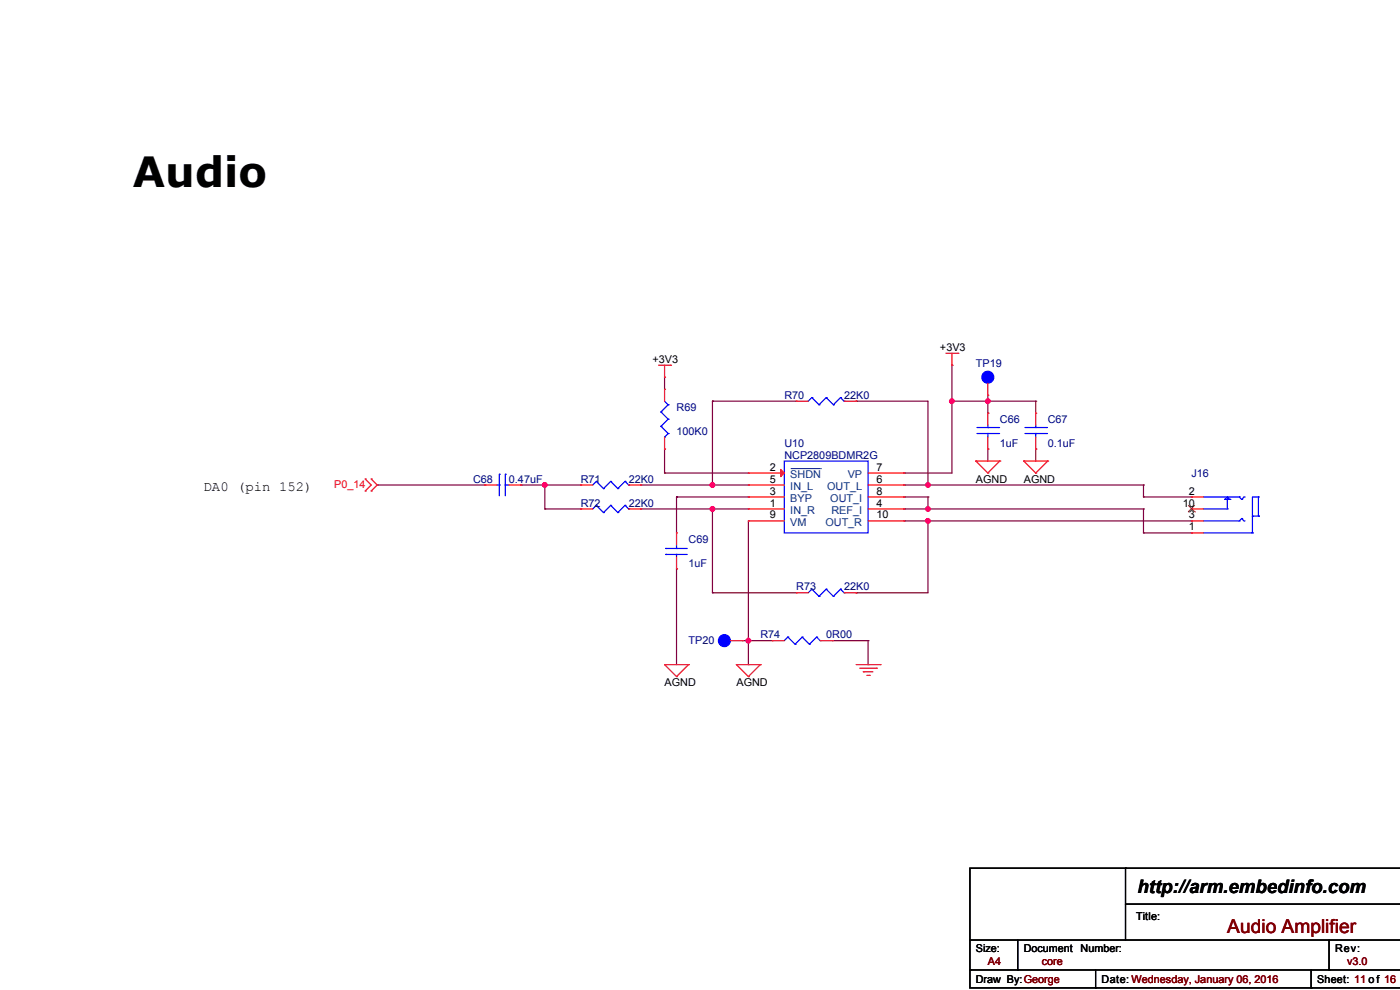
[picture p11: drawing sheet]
<svg xmlns="http://www.w3.org/2000/svg" width="297mm" height="210mm" viewBox="0 0 297 210" stroke-linecap="round" stroke-linejoin="round" font-family="sans-serif">
<g fill="none" stroke="#800040" stroke-width=".25">
<path d="M201.9 77.5h.1M201.9 77.5v22.8h-10.1M141 95.3h.1M141 80h.1M141 80v2.6M141 95.3v5M151.1 85.1h.1M151.1 85.1v17.8M151.1 85.1h17.8M181.6 85.1h.1M181.6 85.1h15.3v17.8M201.9 85.1h.1"/>
<path d="M201.9 85.1h17.8M209.6 85.1h.1M209.6 95.3h.1M209.6 87.6h.1M209.6 83.8v3.8M209.6 95.3v2.5M219.7 85.1h.1M219.7 95.3h.1M219.7 85.1v2.5M219.7 95.3v2.5M80 102.9h.1M80 102.9h22.9"/>
<path d="M110.5 102.9h.1M110.5 102.9h12.7M115.6 108h.1M115.6 102.9h.1M115.6 108h7.6M115.6 102.9v5.1M135.9 108h.1M135.9 102.9h.1M135.9 108h22.9M135.9 102.9h22.9M141 100.3h.1M141 100.3h17.8"/>
<path d="M143.5 105.4h.1M143.5 105.4v7.6M143.5 105.4h15.3M151.1 108h.1M151.1 102.9h.1M151.1 108v17.7M158.8 110.5v30.5M191.8 110.5h.1M191.8 102.9h.1M191.8 100.3h.1M191.8 105.4h.1M191.8 108h.1"/>
<path d="M191.8 105.4h5.1M191.8 108h50.8M191.8 102.9h50.8M191.8 110.5h60.9M196.9 110.5h.1M196.9 102.9h.1M196.9 105.4h.1M196.9 110.5v15.2h-15.3M196.9 105.4v2.6M242.6 102.9h.1M242.6 105.4h.1M242.6 108h.1"/>
<path d="M242.6 113h.1M242.6 105.4h10.1M242.6 102.9v2.5M242.6 108v5M242.6 113h10.1M252.7 110.5h.1M252.7 105.4h.1M252.7 113h.1M143.5 120.7h.1M143.5 120.7v20.3M151.1 125.7h.1M151.1 125.7h17.8"/>
<path d="M157.5 135.9h6.3M158.8 135.9h.1M176.5 135.9h7.7M181.6 125.7h.1M184.2 135.9h.1M184.2 135.9v5.1M158.8 141h.1M184.2 141h.1"/>
</g>
<g fill="#f0f" stroke="#f0f" stroke-width=".25">
<circle cx="151.1" cy="108" r=".5"/>
<circle cx="151.1" cy="102.9" r=".5"/>
<circle cx="115.6" cy="102.9" r=".5"/>
<circle cx="158.8" cy="135.9" r=".5"/>
<circle cx="201.9" cy="85.1" r=".5"/>
<circle cx="209.6" cy="85.1" r=".5"/>
<circle cx="196.9" cy="110.5" r=".5"/>
<circle cx="196.9" cy="102.9" r=".5"/>
<circle cx="196.9" cy="108" r=".5"/>
</g>
<g fill="none" stroke="#f00" stroke-width=".25">
<path d="M139.7 77.5h2.6M141 77.5v2.5M142.3 77.5h.1M200.7 74.9h2.5M201.9 77.5h.1M201.9 74.9v2.6M203.2 74.9h.1M141 80h.1M141 82.6h.1M141 95.3h.1M141 82.6v2.5M141 92.7v2.6"/>
<path d="M168.9 85.1h.1M168.9 85.1h2.6M179.1 85.1h2.5M181.6 85.1h.1M207 97.8h.1M207 97.8h5.1M207 97.8l2.6 2.5M209.6 87.6h.1M209.6 95.3h.1M209.6 83.8h.1M209.6 81.3v2.5M209.6 87.6v2.6"/>
<path d="M209.6 92.7v2.6M212.1 97.8h.1M212.1 97.8l-2.5 2.5M217.2 97.8h.1M217.2 97.8h5.1M217.2 97.8l2.5 2.5M219.7 87.6h.1M219.7 95.3h.1M219.7 87.6v2.6M219.7 92.7v2.6M222.3 97.8h.1M222.3 97.8l-2.6 2.5"/>
<path d="M77.5 101.6h.1M77.5 104.2h.1M77.5 101.6l1.3 1.3-1.3 1.3M78.8 104.2h.1M78.8 101.6h.1M78.8 101.6l1.2 1.3-1.2 1.3M102.9 102.9h.1M102.9 102.9h2.5M108 102.9h2.5M110.5 102.9h.1M123.2 108h.1M123.2 102.9h.1"/>
<path d="M123.2 102.9h2.5M123.2 108h2.5M133.4 102.9h2.5M133.4 108h2.5M135.9 108h.1M135.9 102.9h.1M143.5 113h.1M143.5 113v2.6M143.5 118.1v2.6M158.8 100.3h.1M158.8 102.9h.1M158.8 105.4h.1"/>
<path d="M158.8 108h.1M158.8 110.5h.1M158.8 102.9h7.6M158.8 108h7.6M158.8 105.4h7.6M158.8 110.5h7.6M158.8 100.3h7.6M184.2 102.9h7.6M184.2 108h7.6M184.2 105.4h7.6M184.2 110.5h7.6M184.2 100.3h7.6"/>
<path d="M191.8 110.5h.1M191.8 108h.1M191.8 105.4h.1M191.8 102.9h.1M191.8 100.3h.1M209.6 100.3h.1M219.7 100.3h.1M252.7 113h.1M252.7 105.4h.1M252.7 110.5h.1M252.7 108h.1M252.7 108h2.6"/>
<path d="M252.7 113h2.6M252.7 105.4h2.6M252.7 110.5h2.6M143.5 120.7h.1M155 135.9h2.5M157.5 135.9h.1M163.8 135.9h.1M163.8 135.9h2.6M168.9 125.7h.1M168.9 125.7h2.6M174 135.9h2.5M176.5 135.9h.1"/>
<path d="M179.1 125.7h2.5M181.6 125.7h.1M141 141h.1M141 141h5.1M141 141l2.5 2.5M143.5 143.5h.1M146.1 141h.1M146.1 141l-2.6 2.5M156.2 141h.1M156.2 141h5.1M156.2 141l2.6 2.5M158.8 143.5h.1"/>
<path d="M161.3 141h.1M161.3 141l-2.5 2.5M181.6 141h5.1M182.4 141.7h3.5M183.1 142.5h.1M183.1 142.5h2.1M183.9 143.3h.5M184.4 143.3h.1M185.9 141.7h.1M186.7 141h.1"/>
</g>
<g fill="none" stroke="#000" stroke-width=".25">
<path d="M205.8 199.4h91.2M215.9 199.4v6.4M238.8 184.2h.1M238.8 184.2v15.2M238.8 191.8h58.2M282 199.4v6.4M297 184.2h-91.2v25.4h91.2M205.8 205.8h.1M205.8 205.8h91.2M215.9 205.8h.1M232.4 209.6h.1M232.4 205.8v3.8"/>
<path d="M278.1 209.6h.1M278.1 205.8v3.8M282 205.8h.1"/>
</g>
<g fill="none" stroke="#00f" stroke-width=".25">
<path d="M140.2 87.4h.1M140.2 90.4h.1M140.2 87.4l1.5 1.5M140.2 90.4l1.5 1.6M141 92.7h.1M141 85.1l.7 .8M141.7 85.9h.1M141.7 88.9h.1M141.7 92h.1M141.7 92l-.7 .7M141.7 85.9l-1.5 1.5M141.7 88.9l-1.5 1.5"/>
<path d="M166.4 97.8h17.8v15.2h-17.8zM172.2 84.3h.1M172.2 84.3l-.7 .8M172.2 84.3l1.5 1.6M173.7 85.9h.1M175.3 84.3h.1M175.3 84.3l-1.6 1.6M175.3 84.3l1.5 1.6M176.8 85.9h.1M178.3 84.3h.1M178.3 84.3l-1.5 1.6M178.3 84.3l.8 .8"/>
<path d="M179.1 85.1h.1M207.3 92h4.5M207.3 90.7h4.5M209.6 90.7h.1M209.6 92h.1M209.6 90.2v.5M209.6 92v.7M211.8 92h.1M211.8 90.7h.1M217.4 92h4.6M217.4 90.7h4.6M219.7 90.7h.1"/>
<path d="M219.7 92h.1M219.7 90.2v.5M219.7 92v.7M222 92h.1M222 90.7h.1M105.4 102.9h.5M105.9 102.9h.1M105.9 100.6h.1M105.9 100.6v4.6M107.2 100.6h.1M107.2 102.9h.1M107.2 102.9h.8"/>
<path d="M107.2 100.6v4.6M126.5 107.2h.1M126.5 102.1h.1M126.5 107.2l-.8 .8M126.5 107.2l1.5 1.5M126.5 102.1l-.8 .8M126.5 102.1l1.5 1.5M128 108.7h.1M128 103.6h.1M129.6 107.2h.1M129.6 102.1h.1M129.6 107.2l-1.6 1.5"/>
<path d="M129.6 107.2l1.5 1.5M129.6 102.1l-1.6 1.5M129.6 102.1l1.5 1.5M131.1 108.7h.1M131.1 103.6h.1M132.6 107.2h.1M132.6 102.1h.1M132.6 107.2l-1.5 1.5M132.6 107.2l.8 .8M132.6 102.1l-1.5 1.5M132.6 102.1l.8 .8M133.4 108h.1"/>
<path d="M133.4 102.9h.1M141.2 116.3h.1M141.2 117.6h.1M141.2 116.3h4.6M141.2 117.6h4.6M143.5 117.6h.1M143.5 116.3h.1M143.5 115.6v.7M143.5 117.6v.5M255.3 105.4h7.6M255.3 108h5.1M255.3 113h10.1"/>
<path d="M255.3 110.5h7.6M259.9 105.9h.1M259.9 105.9h1M260.4 108h.1M260.4 105.4h.1M260.4 105.4v2.6M260.4 105.4l-.5 .5M260.4 105.4l.5 .5M260.9 105.9h.1M262.9 105.4h.1M262.9 110.5h.1M262.9 105.4l.5 .5"/>
<path d="M263.4 105.9h.1M263.4 110h.1M263.4 110l-.5 .5M263.4 110l.5 .5M263.9 105.4h.1M263.9 110.5h.1M263.9 105.4l-.5 .5M265.4 113h.1M265.7 109.5h.1M265.7 113h.1M265.7 109.5h1.3M267 105.4h.1"/>
<path d="M267 109.5h.1M267 105.4h-1.3v7.6M267 105.4v4.1M167.1 135.1h.1M167.1 135.1l-.7 .8M167.1 135.1l1.6 1.6M168.7 136.7h.1M170.2 135.1h.1M170.2 135.1l-1.5 1.6M170.2 135.1l1.5 1.6M171.7 136.7h.1M172.2 125h.1"/>
<path d="M172.2 125l-.7 .7M172.2 125l1.5 1.5M173.2 135.1h.1M173.2 135.1l-1.5 1.6M173.2 135.1l.8 .8M173.7 126.5h.1M174 135.9h.1M175.3 125h.1M175.3 125l-1.6 1.5M175.3 125l1.5 1.5M176.8 126.5h.1M178.3 125h.1"/>
<path d="M178.3 125l-1.5 1.5M178.3 125l.8 .7M179.1 125.7h.1"/>
</g>
<path d="M252.1 108.6h.1M252.1 107.2l1.4 1.4M253.5 108.6h.1M253.5 107.2l-1.4 1.4" fill="none" stroke="#804000" stroke-width=".21"/>
<g fill="#00f" stroke="#00f" stroke-width=".25">
<circle cx="153.7" cy="135.9" r="1.26"/>
<circle cx="209.6" cy="80" r="1.26"/>
</g>
<path d="M165.6 99.6l.8 .7-.8 .8z" fill="#f00" stroke="#f00" stroke-width=".25"/>
<path d="M167.7 99.4h6.4M174.1 99.4h.1" fill="none" stroke="#004080" stroke-width=".21"/>
<text font-size="8.8" x="28.2" y="39.6">Audio</text>
<text font-size="4.1" fill="#800000" x="260.4" y="198">Audio Amplifier</text>
<text font-size="3.9" x="241.3" y="189.5">http://arm.embedinfo.com</text>
<text font-size="3" x="43.2" y="104.1">DA0 (pin 152)</text>
<g font-size="2.3">
<text x="138.4" y="77">+3V3</text>
<text x="199.4" y="74.5">+3V3</text>
<text x="163.3" y="99.8">2</text>
<text x="186" y="99.8">7</text>
<text x="163.3" y="102.4">5</text>
<text x="163.3" y="104.9">3</text>
<text x="163.3" y="107.4">1</text>
<text x="186" y="107.4">4</text>
<text x="186" y="104.9">8</text>
<text x="186" y="102.4">6</text>
<text x="207" y="102.4">AGND</text>
<text x="217.2" y="102.4">AGND</text>
<text x="251" y="107.4">10</text>
<text x="252.2" y="104.9">2</text>
<text x="163.3" y="110">9</text>
<text x="186" y="110">10</text>
<text x="252.2" y="112.5">1</text>
<text x="252.2" y="110">3</text>
<text x="141" y="145.6">AGND</text>
<text x="156.2" y="145.6">AGND</text>
<text x="241.1" y="195.1">Title:</text>
<text x="207" y="202">Size:</text>
<text x="217.2" y="202">Document</text>
<text x="229.2" y="202">Number:</text>
<text x="283.2" y="202">Rev:</text>
<text x="207" y="208.6">Draw By:George</text>
<text x="233.7" y="208.6">Date: Wednesday, January 06, 2016</text>
<text x="279.4" y="208.6">Sheet: 11 of 16</text>
</g>
<g font-size="2.3" fill="#000080">
<text x="207" y="77.8">TP19</text>
<text x="143.5" y="87.2">R69</text>
<text x="166.4" y="84.6">R70</text>
<text x="179.1" y="84.6">22K0</text>
<text x="212.1" y="89.7">C66</text>
<text x="222.3" y="89.7">C67</text>
<text x="143.5" y="92.2">100K0</text>
<text x="166.4" y="94.8">U10</text>
<text x="212.1" y="94.8">1uF</text>
<text x="222.3" y="94.8">0.1uF</text>
<text x="166.4" y="97.3">NCP2809BDMR2G</text>
<text x="252.8" y="101.1">J16</text>
<text x="100.3" y="102.4">C68</text>
<text x="108" y="102.4">0.47uF</text>
<text x="123.2" y="107.5">R72</text>
<text x="123.2" y="102.4">R71</text>
<text x="133.4" y="107.5">22K0</text>
<text x="133.4" y="102.4">22K0</text>
<text x="146.1" y="115.1">C69</text>
<text x="146.1" y="120.2">1uF</text>
<text x="168.9" y="125.3">R73</text>
<text x="179.1" y="125.3">22K0</text>
<text x="146.1" y="136.7">TP20</text>
<text x="161.3" y="135.4">R74</text>
<text x="175.3" y="135.4">0R00</text>
</g>
<g font-size="2.3" fill="#004080">
<text x="167.7" y="101.4">SHDN</text>
<text x="179.8" y="101.4">VP</text>
<text x="167.7" y="103.9">IN_L</text>
<text x="167.7" y="106.4">BYP</text>
<text x="175.5" y="103.9">OUT_L</text>
<text x="176.1" y="106.4">OUT_I</text>
<text x="167.7" y="109">IN_R</text>
<text x="167.7" y="111.5">VM</text>
<text x="175.1" y="111.5">OUT_R</text>
<text x="176.4" y="109">REF_I</text>
</g>
<text font-size="2.3" fill="#f00" x="70.9" y="103.4">P0_14</text>
<g font-size="2.3" fill="#800000">
<text x="209.6" y="204.8">A4</text>
<text x="221" y="204.8">core</text>
<text x="285.8" y="204.8">v3.0</text>
</g>
</svg>
